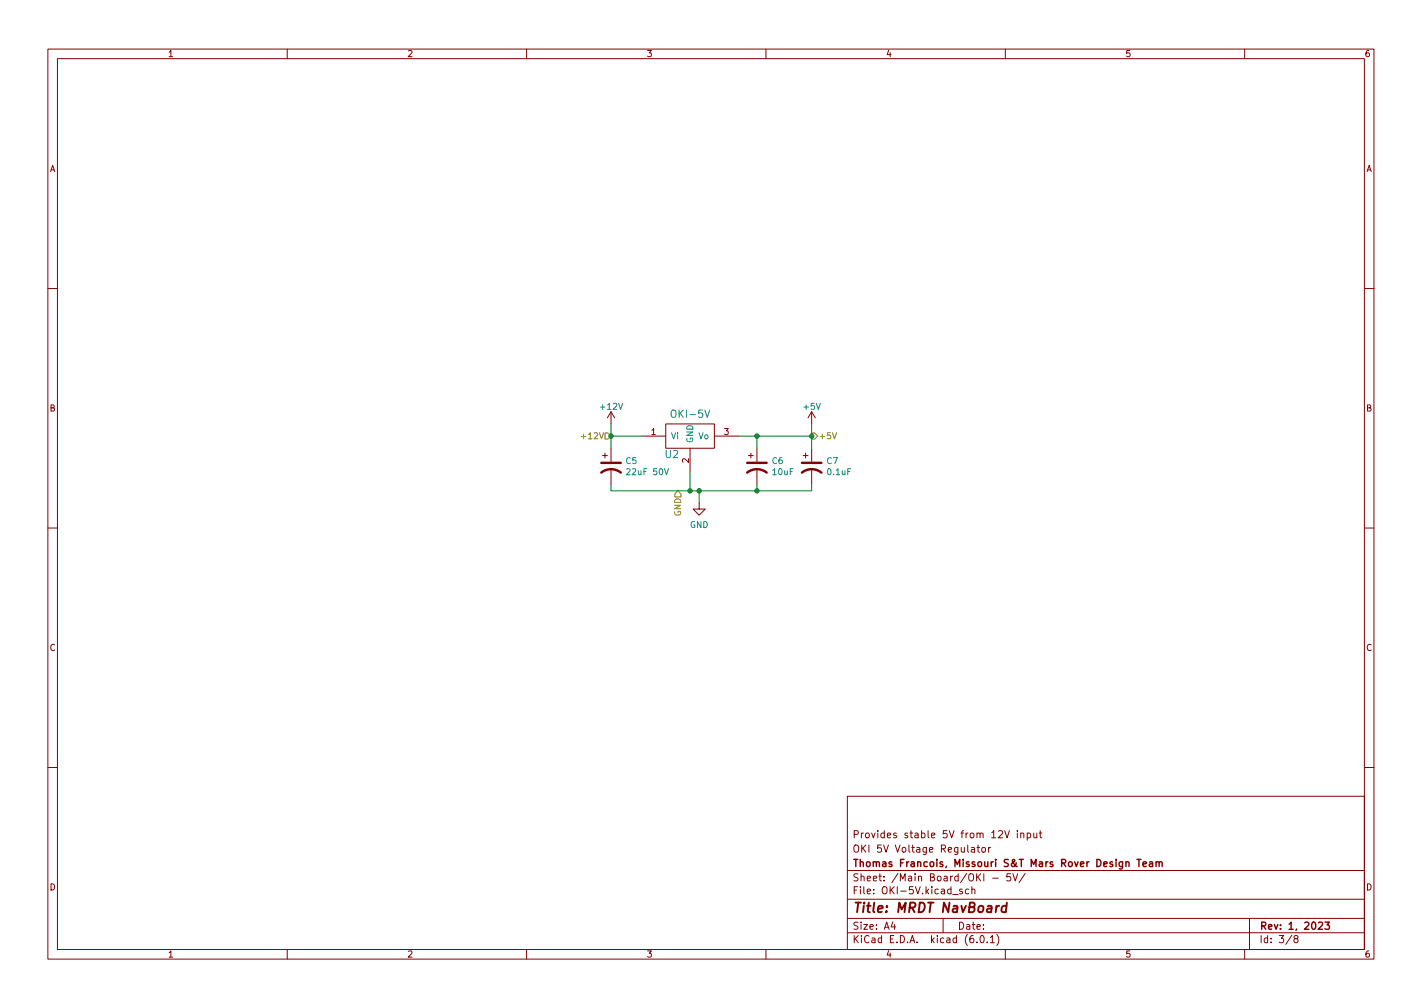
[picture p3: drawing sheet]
<svg xmlns="http://www.w3.org/2000/svg" width="297mm" height="210mm" viewBox="0 0 297 210" stroke-linecap="round" stroke-linejoin="round" font-family="sans-serif">
<g fill="none" stroke="#840000" stroke-width=".21">
<path d="M10 10.2h277v190.1h-277zM12 12.2h273v186.1h-273zM60 10.2v2M110 10.2v2M160 10.2v2M210 10.2v2M260 10.2v2M10 60.2h2M285 60.2h2M125.9 95.1h1M126.4 94.6v1M127.6 86v2.5"/>
<path d="M127.6 93.6v2.8M127.6 97.9v3.3M127.6 86l-.7 1.2M127.6 86l.8 1.2M134 91.1h5.1M139.1 88.5h10.1v5.1h-10.1zM144.1 93.6v5.1M149.2 91.1h5.1M156.3 95.1h1.1M156.8 94.6v1M158.1 93.6v2.8M158.1 97.9v3.3"/>
<path d="M167.8 95.1h1M168.3 94.6v1M169.5 86l-.7 1.2M169.5 86v2.5M169.5 93.6v2.8M169.5 97.9v3.3M169.5 86l.8 1.2M10 110.2h2M146 105v1.3h1.3l-1.3 1.3-1.2-1.3h1.2M285 110.2h2M10 160.2h2M177 166.3h108v32h-108z"/>
<path d="M202.9 177h.6l.1 .9M203.6 177.3l-.5 .1-.2 .2 .2 .3h.5M204.1 176.9h.5M204.3 176.4v1.3l.3 .2M205.2 177l.4-.1 .3 .3v.4l-.3 .3h-.4l-.1-.3zM206.5 176.9v1M206.9 176.9l-.4 .3M209.9 173.4l.5 1.5 .5-1.5M212.5 173.4v.2M212.5 173.9v1M213.2 174.1l.2-.2 .4 .1 .1 .9M213.2 173.9v1"/>
<path d="M214.6 174l.4-.1 .3 .3-.2 .7h-.5M214.6 173.9v1.5M215.9 173.9l.1 1h.4l.2-.1M216.6 173.9v1M217.1 173.9h.5M217.3 173.4v1.3l.3 .2M285 160.2h2M60 198.3v2M110 198.3v2M160 198.3v2M177 194.8h108M177 191.8h108"/>
<path d="M177 187.8h108M177 181.8h108M186.5 192.5l-.4 1h1M186.9 193v1M197 191.8v3M199 186.8h1.1M201 185.7l-.4-.1-.2 .2 .1 .3 .5 .1v.4h-.6M202.4 185.7l-.5-.1-.3 .3 .2 .7h.6M203 185.8l.2-.2 .4 .1v.9M203 185.1v1.5M204.1 196.7v.1M204.9 195.4l.2-.1a.8 .8 0 0 1 .5 .8 .8 .8 0 0 1-.5 .7 1 1 0 0 1-.2-1.4z"/>
<path d="M206.2 196.7v.1M206.9 195.8l.4-.5v1.5M206.9 196.8h.8M207.4 183.4h1.1M208.2 195.1a1.72 1.72 0 0 1 0 2.3M210 198.3v2M211.1 182.4h-.7l-.1 .7 .2-.1 .5 .1 .1 .2v.5l-.2 .1-.6-.1M211.6 182.4l.5 1.5 .5-1.5M214.1 182.4l-1.2 1.9M260 198.3v2M261 191.8v6.5M269.9 195.3l-1.3 1.9"/>
<path d="M270.6 196l-.3-.3 .1-.2 .2-.2 .4 .1 .2 .2-.1 .2-.7 .2-.1 .3v.2l.3 .3h.4l.2-.3-.1-.4-.2-.1"/>
</g>
<path d="M237.5 179.4h.8M237.9 179.4v1.5M241.5 179.9v1M238.8 180.4l.7-.1-.1-.3-.4-.1-.2 .2v.8h.6M240.1 180h.6l.1 .9M240.8 180.3l-.5 .1-.2 .2 .2 .3h.5M241.5 180.1l.2-.2 .4 .1v.9M242.1 180.1l.2-.2 .4 .1 .1 .9M275.4 192.7l.6-.2 .3 .5-1 1h1M276.8 192.5h.9l-.5 .6 .4 .1v.7l-.2 .1-.6-.1" fill="none" stroke="#840000" stroke-width=".3"/>
<path d="M208.7 189.1l-.4 .1-.2 .3M210.2 189.2a.66 .66 0 0 0-.9 .3l-.1 .6 .1 .3h.8M210.3 188.5l-.2 2" fill="none" stroke="#840000" stroke-width=".4"/>
<path d="M125.6 98.7a3.3 3.3 0 0 1 4.1 0M125.6 96.6h4.1M156.1 98.7a3.3 3.3 0 0 1 4 0M156.1 96.6h4M167.5 98.7a3.3 3.3 0 0 1 4.1 0M167.5 96.6h4.1" fill="none" stroke="#840000" stroke-width=".51"/>
<path d="M138.8 97.9l.4 1.2 .4-1.2" fill="none" stroke="#008484" stroke-width=".21"/>
<path d="M121.4 91.1h1M126.4 90.4h.6l.6 .7-.6 .6h-.6zM169.5 90.4h.7l.6 .7-.6 .6h-.7zM173.9 90.4l.4 1.2 .4-1.2M141.6 102.5l.6 .6v.7h-1.2v-.7z" fill="none" stroke="#848400" stroke-width=".21"/>
<path d="M127.6 91.1h6.4M127.6 88.5v5.1M144.1 98.7v3.8M154.3 91.1h15.2M158.1 91.1v2.5M169.5 88.5v5.1M127.6 101.2v1.3h41.9v-1.3M146 102.5v2.5M158.1 101.2v1.3" fill="none" stroke="#008400" stroke-width=".21"/>
<g fill="#008400" stroke="#008400" stroke-width=".21">
<circle cx="146" cy="102.5" r=".46"/>
<circle cx="144.1" cy="102.5" r=".46"/>
<circle cx="158.1" cy="102.5" r=".46"/>
<circle cx="158.1" cy="91.1" r=".46"/>
<circle cx="127.6" cy="91.1" r=".46"/>
<circle cx="169.5" cy="91.1" r=".46"/>
</g>
<text font-size="2.8" fill="#840000" x="178" y="190.6">Title: MRDT NavBoard</text>
<g font-size="2.1" fill="#008484">
<text x="140.6" y="87.2">OKI-5V</text>
<text x="139" y="95.6">U2</text>
</g>
<g font-size="2.1" fill="#840000">
<text x="178" y="178">OKI 5V Voltage Regulator</text>
<text x="178" y="175">Provides stable 5V from 12V input</text>
<text x="178" y="184">Sheet: /Main Board/OKI - 5V/</text>
<text x="178" y="181">Thomas Francois, Missouri S&amp;T Mars Rover Design Team</text>
<text x="178" y="186.7">File: OKI-5V.kicad_sch</text>
<text x="178" y="196.9">KiCad E.D.A. kicad (6.0.1)</text>
<text x="178" y="194.1">Size: A4</text>
<text x="200" y="194.1">Date:</text>
<text x="263" y="194.1">Rev: 1, 2023</text>
<text x="263" y="196.9">Id: 3/8</text>
</g>
<g font-size="1.8" fill="#840000">
<text x="35" y="11.9">1</text>
<text x="85" y="11.9">2</text>
<text x="135" y="11.9">3</text>
<text x="185" y="11.9">4</text>
<text x="235" y="11.9">5</text>
<text x="285" y="11.9">6</text>
<text x="10.3" y="35.9">A</text>
<text x="285.3" y="35.9">A</text>
<text x="10.3" y="85.9">B</text>
<text x="285.3" y="85.9">B</text>
<text x="136" y="90.8">1</text>
<text x="151.3" y="90.8">3</text>
<text x="143.9" y="96.6" transform="rotate(-90 143.9 96.6)">2</text>
<text x="10.3" y="135.9">C</text>
<text x="285.3" y="135.9">C</text>
<text x="10.3" y="185.9">D</text>
<text x="285.3" y="185.9">D</text>
<text x="35" y="199.9">1</text>
<text x="85" y="199.9">2</text>
<text x="135" y="199.9">3</text>
<text x="185" y="199.9">4</text>
<text x="235" y="199.9">5</text>
<text x="285" y="199.9">6</text>
</g>
<g font-size="1.8" fill="#008484">
<text x="125.5" y="85.5">+12V</text>
<text x="167.9" y="85.5">+5V</text>
<text x="140.1" y="91.7">Vi</text>
<text x="144.8" y="92.6" transform="rotate(-90 144.8 92.6)">GND</text>
<text x="145.9" y="91.7">Vo</text>
<text x="130.7" y="96.9">C5</text>
<text x="131.3" y="99.2">22uF 50V</text>
<text x="161.3" y="96.9">C6</text>
<text x="161.5" y="99.2">10uF</text>
<text x="172.7" y="96.9">C7</text>
<text x="172.9" y="99.2">0.1uF</text>
<text x="144.1" y="110.2">GND</text>
</g>
<g font-size="1.8" fill="#848400">
<text x="122.1" y="91.7">+12V</text>
<text x="170.9" y="91.7">+5V</text>
<text x="142.2" y="107.8" transform="rotate(-90 142.2 107.8)">GND</text>
</g>
</svg>
